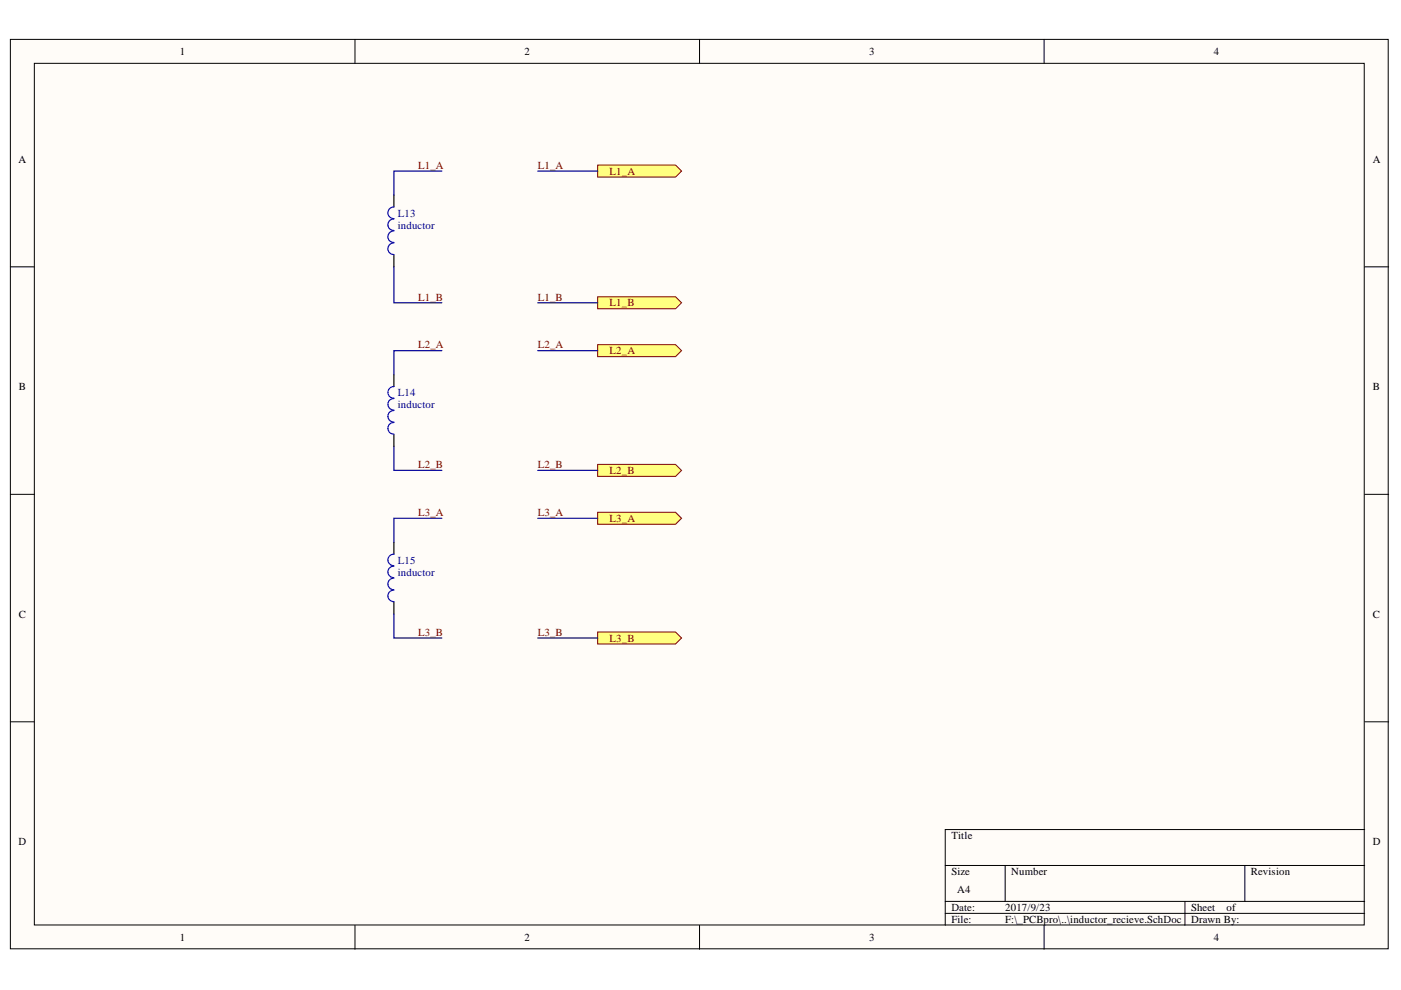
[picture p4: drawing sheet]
<svg xmlns="http://www.w3.org/2000/svg" width="297mm" height="210mm" viewBox="0 0 297 210" stroke-linecap="round" stroke-linejoin="round" font-family="sans-serif">
<g fill="#fffcf8" stroke="#000" stroke-width=".21">
<path d="M2.2 8.4h292.1v192.8h-292.1z"/>
<path d="M7.3 13.4h281.9v182.7h-281.9z"/>
</g>
<g fill="none" stroke="#000" stroke-width=".21">
<path d="M75.3 8.4v5M148.3 8.4v5M221.4 8.4v5M2.2 56.6h5.1M289.3 56.6h5.1M2.2 104.8h5.1M289.3 104.8h5.1M2.2 153h5.1M289.3 153h5.1M289.3 175.9h-88.9v20.3M75.3 196.2v5.1M148.3 196.2v5.1"/>
<path d="M200.4 183.5h88.9M200.4 191.1h88.9M200.4 193.7h88.9M213.1 183.5v7.6M221.4 196.2v5.1M251.2 191.1v5.1M263.9 183.5v7.6"/>
</g>
<path d="M83.5 41.4v2.5M83.5 54v2.6M83.5 79.4v2.6M83.5 92.1v2.6M83.5 115v2.5M83.5 127.7v2.5" fill="none" stroke="#000" stroke-width=".25"/>
<path d="M83.5 51.5a1.23 1.23 0 0 0-1.3 1.2 1.23 1.23 0 0 0 1.3 1.3M83.5 49a1.22 1.22 0 0 0-1.3 1.2 1.22 1.22 0 0 0 1.3 1.2M83.5 46.4a1.22 1.22 0 0 0-1.3 1.2 1.22 1.22 0 0 0 1.3 1.3M83.5 43.9a1.23 1.23 0 0 0-1.3 1.2 1.23 1.23 0 0 0 1.3 1.3M83.5 89.6a1.23 1.23 0 0 0-1.3 1.2 1.23 1.23 0 0 0 1.3 1.2M83.5 87a1.22 1.22 0 0 0-1.3 1.3 1.22 1.22 0 0 0 1.3 1.2M83.5 84.5a1.22 1.22 0 0 0-1.3 1.2 1.22 1.22 0 0 0 1.3 1.2M83.5 82a1.23 1.23 0 0 0-1.3 1.2 1.23 1.23 0 0 0 1.3 1.2M83.5 117.5a1.22 1.22 0 0 0-1.3 1.2 1.22 1.22 0 0 0 1.3 1.2M83.5 125.1a1.22 1.22 0 0 0-1.3 1.2 1.22 1.22 0 0 0 1.3 1.3M83.5 122.6a1.23 1.23 0 0 0-1.3 1.2 1.23 1.23 0 0 0 1.3 1.2M83.5 120a1.22 1.22 0 0 0-1.3 1.3 1.22 1.22 0 0 0 1.3 1.2" fill="none" stroke="#00f" stroke-width=".25"/>
<path d="M93.7 36.3h-10.2v5.1M83.5 56.6v7.6h10.2M93.7 74.3h-10.2v5.1M83.5 94.7v5h10.2M93.7 109.9h-10.2v5.1M83.5 130.2v5.1h10.2" fill="none" stroke="#000080" stroke-width=".25"/>
<g fill="#ffff80" stroke="#800000" stroke-width=".21">
<path d="M126.7 35h16.5l1.3 1.3-1.3 1.2h-16.5z" fill-rule="evenodd"/>
<path d="M126.7 62.9h16.5l1.3 1.3-1.3 1.3h-16.5z" fill-rule="evenodd"/>
<path d="M126.7 73.1h16.5l1.3 1.2-1.3 1.3h-16.5z" fill-rule="evenodd"/>
<path d="M126.7 98.5h16.5l1.3 1.2-1.3 1.3h-16.5z" fill-rule="evenodd"/>
<path d="M126.7 108.6h16.5l1.3 1.3-1.3 1.3h-16.5z" fill-rule="evenodd"/>
<path d="M126.7 134h16.5l1.3 1.3-1.3 1.2h-16.5z" fill-rule="evenodd"/>
</g>
<path d="M114 36.3h12.7M114 64.2h12.7M114 74.3h12.7M114 99.7h12.7M114 109.9h12.7M114 135.3h12.7" fill="none" stroke="#000080" stroke-width=".25"/>
<g font-size="2.3">
<text x="38.1" y="11.7">1</text>
<text x="111.2" y="11.7">2</text>
<text x="184.3" y="11.7">3</text>
<text x="257.4" y="11.7">4</text>
<text x="3.9" y="34.5">A</text>
<text x="291.1" y="34.5">A</text>
<text x="4" y="82.7">B</text>
<text x="291.1" y="82.7">B</text>
<text x="4" y="131">C</text>
<text x="291.1" y="131">C</text>
<text x="3.9" y="179.2">D</text>
<text x="201.7" y="177.9">Title</text>
<text x="291.1" y="179.2">D</text>
<text x="201.7" y="185.6">Size</text>
<text x="214.4" y="185.6">Number</text>
<text x="265.2" y="185.6">Revision</text>
<text x="203" y="189.4">A4</text>
<text x="201.7" y="193.2">Date:</text>
<text x="201.7" y="195.7">File:</text>
<text x="213.1" y="193.2">2017/9/23</text>
<text x="213.1" y="195.7">F:\_PCBpro\..\inductor_recieve.SchDoc</text>
<text x="252.5" y="193.2">Sheet</text>
<text x="252.5" y="195.7">Drawn By:</text>
<text x="260.1" y="193.2">of</text>
<text x="38.1" y="199.5">1</text>
<text x="111.2" y="199.5">2</text>
<text x="184.3" y="199.5">3</text>
<text x="257.4" y="199.5">4</text>
</g>
<g font-size="2.3" fill="#800000">
<text x="88.6" y="35.7">L1_A</text>
<text x="114" y="35.7">L1_A</text>
<text x="129.2" y="37">L1_A</text>
<text x="88.6" y="63.7">L1_B</text>
<text x="114" y="63.7">L1_B</text>
<text x="129.2" y="65">L1_B</text>
<text x="88.6" y="73.9">L2_A</text>
<text x="114" y="73.9">L2_A</text>
<text x="129.2" y="75.1">L2_A</text>
<text x="88.6" y="99.2">L2_B</text>
<text x="114" y="99.2">L2_B</text>
<text x="129.2" y="100.5">L2_B</text>
<text x="88.6" y="109.4">L3_A</text>
<text x="114" y="109.4">L3_A</text>
<text x="129.2" y="110.7">L3_A</text>
<text x="88.6" y="134.8">L3_B</text>
<text x="114" y="134.8">L3_B</text>
<text x="129.2" y="136">L3_B</text>
</g>
<g font-size="2.3" fill="#000080">
<text x="84.3" y="46">L13</text>
<text x="84.3" y="48.5">inductor</text>
<text x="84.3" y="84">L14</text>
<text x="84.3" y="86.5">inductor</text>
<text x="84.3" y="119.6">L15</text>
<text x="84.3" y="122.1">inductor</text>
</g>
</svg>
